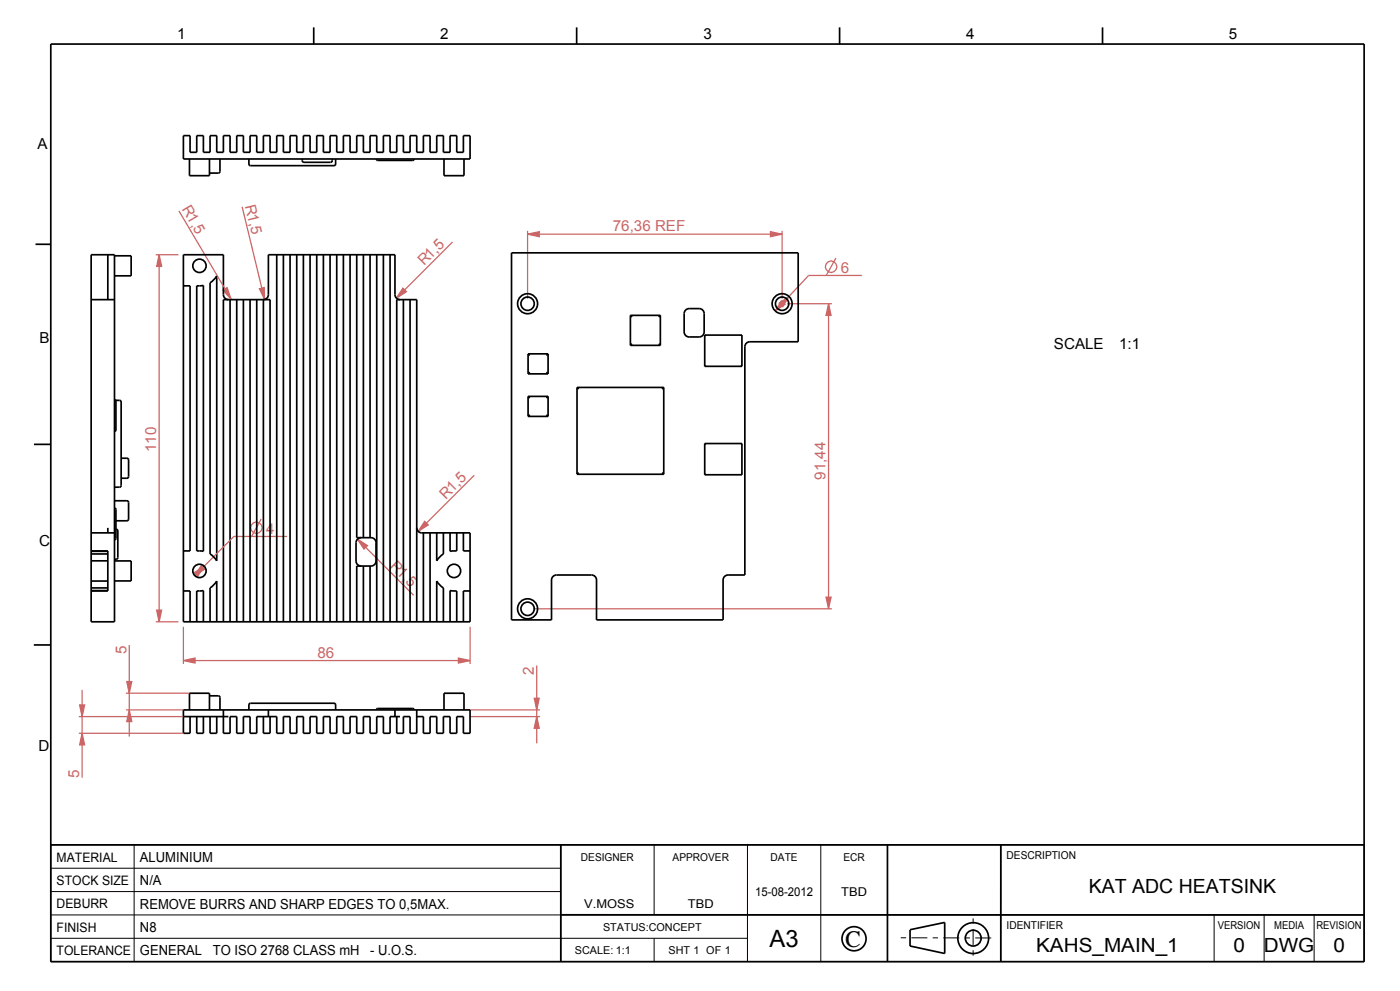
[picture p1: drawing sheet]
<svg xmlns="http://www.w3.org/2000/svg" width="420mm" height="297mm" viewBox="0 0 420 297" stroke-linecap="round" stroke-linejoin="round" font-family="sans-serif">
<path d="M160.3 209.3h1.5l-.8 3.5z" fill="#c66"/>
<path d="M160.3 209.3h1.5l-.8 3.5z" fill="none" stroke="#c66" stroke-width=".38"/>
<path d="M161 214.8l.8 3.5h-1.5z" fill="#c66"/>
<g fill="none" stroke="#c66" stroke-width=".38">
<path d="M250.8 77.3l-2.9 5.3M161 214.8l.8 3.5h-1.5z"/>
<circle cx="249.3" cy="79.9" r="1.72"/>
</g>
<path d="M233.7 90.9l3-2.1-1.9 3.1z" fill="#c66"/>
<path d="M233.7 90.9l3-2.1-1.9 3.1z" fill="none" stroke="#c66" stroke-width=".38"/>
<path d="M234.4 90.1l1.1 1.1-2.9 2z" fill="#c66"/>
<path d="M234.4 90.1l1.1 1.1-2.9 2z" fill="none" stroke="#c66" stroke-width=".38"/>
<path d="M158.3 70.2l3.5-.8v1.5z" fill="#c66"/>
<path d="M158.3 70.2l3.5-.8v1.5z" fill="none" stroke="#c66" stroke-width=".38"/>
<path d="M231.1 69.4l3.5 .8-3.5 .7z" fill="#c66"/>
<path d="M231.1 69.4l3.5 .8-3.5 .7z" fill="none" stroke="#c66" stroke-width=".38"/>
<path d="M247.8 179h1.5l-.7 3.5z" fill="#c66"/>
<path d="M247.8 179h1.5l-.7 3.5z" fill="none" stroke="#c66" stroke-width=".38"/>
<path d="M248.6 91l.7 3.5h-1.5z" fill="#c66"/>
<path d="M248.6 91l.7 3.5h-1.5z" fill="none" stroke="#c66" stroke-width=".38"/>
<path d="M38.8 212.8l.7 3.5h-1.5z" fill="#c66"/>
<path d="M38.8 212.8l.7 3.5h-1.5z" fill="none" stroke="#c66" stroke-width=".38"/>
<path d="M38 204.3h1.5l-.7 3.5z" fill="#c66"/>
<path d="M38 204.3h1.5l-.7 3.5z" fill="none" stroke="#c66" stroke-width=".38"/>
<path d="M23.9 211.3h1.5l-.8 3.5z" fill="#c66"/>
<path d="M23.9 211.3h1.5l-.8 3.5z" fill="none" stroke="#c66" stroke-width=".38"/>
<path d="M24.6 219.8l.8 3.5h-1.5z" fill="#c66"/>
<path d="M24.6 219.8l.8 3.5h-1.5z" fill="none" stroke="#c66" stroke-width=".38"/>
<path d="M137.5 197.2l3.5 .8-3.5 .7z" fill="#c66"/>
<path d="M137.5 197.2l3.5 .8-3.5 .7z" fill="none" stroke="#c66" stroke-width=".38"/>
<path d="M55 198l3.5-.8v1.5z" fill="#c66"/>
<path d="M55 198l3.5-.8v1.5z" fill="none" stroke="#c66" stroke-width=".38"/>
<path d="M47 182.9h1.5l-.8 3.5z" fill="#c66"/>
<path d="M47 182.9h1.5l-.8 3.5z" fill="none" stroke="#c66" stroke-width=".38"/>
<path d="M47.7 76.3l.8 3.5h-1.5z" fill="#c66"/>
<g fill="none" stroke="#c66" stroke-width=".38">
<path d="M47.7 76.3l.8 3.5h-1.5zM78.4 155.5l-2.9 5.3"/>
<circle cx="76.9" cy="158.2" r="1.72"/>
</g>
<path d="M58.3 171.6l3-1.9-2 3z" fill="#c66"/>
<path d="M58.3 171.6l3-1.9-2 3z" fill="none" stroke="#c66" stroke-width=".38"/>
<path d="M60.4 169.5l1 1.1-3 1.9z" fill="#c66"/>
<path d="M60.4 169.5l1 1.1-3 1.9z" fill="none" stroke="#c66" stroke-width=".38"/>
<path d="M107.2 161.6l3.1 1.9-1.1 1.1z" fill="#c66"/>
<path d="M107.2 161.6l3.1 1.9-1.1 1.1z" fill="none" stroke="#c66" stroke-width=".38"/>
<path d="M66.9 87l1.2-.8 1.2 3.4z" fill="#c66"/>
<path d="M66.9 87l1.2-.8 1.2 3.4z" fill="none" stroke="#c66" stroke-width=".38"/>
<path d="M77.8 86.5l1.5-.3 .1 3.6z" fill="#c66"/>
<path d="M77.8 86.5l1.5-.3 .1 3.6z" fill="none" stroke="#c66" stroke-width=".38"/>
<path d="M120.9 86.4l1 1-3 2z" fill="#c66"/>
<path d="M120.9 86.4l1 1-3 2z" fill="none" stroke="#c66" stroke-width=".38"/>
<path d="M127.4 156.3l1.1 1-3 2z" fill="#c66"/>
<g fill="none" stroke="#c66" stroke-width=".38">
<path d="M46.7 76.3h6.8M47.7 76.3v110.1M53.7 63.2l15.6 26.4M72.6 61.9l6.8 27.9M135.8 72.5l-16.9 16.9M158.3 69.2v20.3M158.3 70.2h76.3M234.6 69.2v20.3M236.1 91h13.5M248.6 91v91.5M258.5 82.6h-15.9l-10 10.6M127.4 156.3l1.1 1-3 2z"/>
<path d="M142.3 142.4l-16.8 16.9M86.1 160.8h-15.9l-11.8 11.7M107.2 161.6l16.9 16.8M38.8 193.3v27.5M46.7 186.4h6.8M55 198h86M55 187.9v11.1M141 187.9v11.1M160 182.5h89.6M161 199.5v23.3M23.6 219.8h31.4M23.6 214.8h31.4"/>
<path d="M24.6 206.8v26.3M37.8 207.8h19M37.8 212.8h17.2M140.9 214.8h21.1M141 212.8h21"/>
</g>
<g fill="none" stroke="#000" stroke-width=".3">
<path d="M15.2 253.2h394v35h-394zM40.2 253.2v35M168.2 253.2v35M196.2 253.2v21M224.2 253.2v35M246.2 253.2v35M266.2 253.2v35M300.2 253.2v35M15.2 274.2h394M15.2 267.2h153M15.2 260.2h153M364.2 274.2v14"/>
<path d="M379.2 274.2v14M394.2 274.2v14M15.2 281.2h209M196.2 281.2v7"/>
</g>
<g fill="none" stroke="#000" stroke-width=".51">
<path d="M15.2 13.2h394v275h-394zM94.1 8.2v5M173 8.2v5M251.9 8.2v5M330.8 8.2v5M55 40.6h2v5h2v-5h2v5h2v-5h2v5h2v-5h2v5h2v-5h2v5h2v-5h2v5h2v-5h2v5h2v-5h2v5h2v-5h2v5h2v-5h2v5h2v-5h2v5h2v-5h2v5h2v-5h2v5h2v-5h2v5h2v-5h2v5h2v-5h2v5h2v-5h2v5h2v-5h2v5h2v-5h2v5h2v-5h2v5h2v-5h2v5h2v-5h2v7h-86zM56.8 47.6v5h6v-5M66 47.6l-.1 4-.4 .3h-2.7M74.7 47.6v1.5l.5 .5h25l.5-.5v-1.5M90.7 47.6v.8l.5 .2h8l.4-.2 .1-.8M113 47.6l.3 .5h10.5l.3-.5M133.2 47.6v5h6v-5"/>
<path d="M10.7 73.2h4.5M27.3 76.3h7v110.1h-7zM32.3 76.3v13.5M34.3 76.7h5v6h-5M83 76.3v110.1M85 76.3v110.1M87 76.3v110.1M89 76.3v110.1M91 76.3v110.1M93 76.3v110.1M95 76.3v110.1M97 76.3v110.1"/>
<path d="M99 76.3v110.1M101 76.3v110.1M103 76.3v110.1M105 76.3v110.1M107 76.3v84.8h4.3a1.5 1.5 0 0 1 1.5 1.5v5.5a1.5 1.5 0 0 1-1.5 1.5h-4.3v16.8M109 76.3v84.8M111 76.3v84.8M113 76.3v110.1M115 76.3v110.1M117 76.3v110.1M153.5 75.8h86v26.6h-14.5a1.5 1.5 0 0 0-1.5 1.5v68.4h-5.1a1.5 1.5 0 0 0-1.5 1.5v12h-37.9v-12a1.5 1.5 0 0 0-1.5-1.5h-10.5a1.5 1.5 0 0 0-1.5 1.5v12h-12zM27.3 89.8h7"/>
<path d="M55 85.7h2v79.4h-2M59 85.7l2-.2v79.7l-2-.1zM65 82.7v85.4l-.9-1.2-1.1-.9v-81.2l1.1-1zM68.5 89.8a1.5 1.5 0 0 1-1.5-1.5v-12h-12v110.1h86v-26.7h-14.5a1.5 1.5 0 0 1-1.5-1.5M69 89.8v96.6M71 89.8v96.6M73 89.8v96.6M75 89.8v96.6M77 89.8v96.6M120 89.8a1.5 1.5 0 0 1-1.5-1.5v-12h-38v12a1.5 1.5 0 0 1-1.5 1.5v96.6M121 89.8v96.6M123 89.8v96.6"/>
<path d="M189.1 94.5v9M189.1 94.5l.5 .5M189.1 94.5h9M198.1 94.5l-.5 .5M198.1 94.5v9M205.9 92.8l.8-.3h3a1.5 1.5 0 0 1 1.5 1.5v5.5a1.5 1.5 0 0 1-1.5 1.5h-3a1.5 1.5 0 0 1-1.5-1.5v-5.5zM34.3 119.8l.5 .3v8.8l-.5 .3M34.7 120l1.4 .1 .2 .4v25l-.5 .5h-1.5M158.4 106v6M158.4 118.8v6M158.4 118.8l.5 .5M158.4 106l.5 .5"/>
<path d="M158.4 112h6M158.4 118.8h6M158.4 106h6M158.9 111.5l-.5 .5M163.9 111.5l.5 .5M164.4 106l-.5 .5M164.4 106v6M164.4 118.8v6M164.4 118.8l-.5 .5M173.1 116.1v26M173.1 116.1l.5 .5M173.1 116.1h26"/>
<path d="M189.1 103.5h9M189.6 103l-.5 .5M197.6 103l.5 .5M199.1 116.1l-.5 .5M199.1 116.1v26M211.4 100.4v9.4M211.4 109.8h11.2M211.4 100.4l.3 .3M211.4 100.4h11.2M211.7 109.5l-.3 .3M222.3 109.5l.3 .3M222.6 100.4l-.3 .3"/>
<path d="M222.6 100.4v9.4M10.2 133.2h5M36.3 137.3h1.8l.5 .5-.1 5.3-.4 .2h-1.8M158.4 124.8h6M158.9 124.3l-.5 .5M163.9 124.3l.5 .5M211.4 132.9l.3 .3M211.4 132.9v9.4M211.4 132.9h11.2M222.6 132.9l-.3 .3M222.6 132.9v9.4M27.3 159.7h7"/>
<path d="M32.3 158.2v1.5M34.3 150.1h3.8l.5 .5-.1 5.2-.4 .3h-3.3M34.3 152.3l.5 .3v8.8l-.5 .3M34.8 158.6l.3 .1 .2 .4v8l-.2 .4-.8 .1M127 159.7v26.7M129 159.7v26.7M131 159.7v8.4l.9-1.2 1.1-.9v-6.3M137 159.7v5.4l-2 .1v-5.5M139 159.7v5.4h2M173.1 142.1h26M173.6 141.6l-.5 .5M198.6 141.6l.5 .5"/>
<path d="M211.4 142.3h11.2M211.7 142l-.3 .3M222.3 142l.3 .3M27.3 177h5M27.3 176.2h5M27.3 174.1h5M27.3 168.1h5M27.3 166h5M27.3 165.2h5M27.3 165.1h5v12h-5M34.3 168.1h5v6h-5M55 177.1h2v9.3"/>
<path d="M108.3 161.1a1.5 1.5 0 0 0-1.5 1.5v5.5a1.5 1.5 0 0 0 1.5 1.5M109 169.6v16.8M111 169.6v16.8M141 177.1h-2v9.3M10.1 193.3h5M61 186.4v-9.4l-2 .1v9.3M63 186.4v-10.2l1.1-.9 .9-1.2v12.3M67 186.4v-96.6h14v96.6M119 186.4v-96.6h6v96.6M133 186.4v-10.2l-1.1-.9-.9-1.2v12.3M137 186.4v-9.3l-2-.1v9.4M55 214.8h13.5"/>
<path d="M56.8 212.8v-5h6v5M57 214.8v5h-2v-7h86v7h-2v-5h-2v5h-2v-5h-2v5h-2v-5h-2v5h-2v-5h-2M59 214.8v5h2v-5M62.8 208.5h2.7l.4 .3 .1 4M63 214.8v5h2v-5M67 212.8v7h2v-5h2v5h2v-5h2v5h2v-5h6v5h2v-5h2v5h2v-5h2v5h2v-5h2v5h2v-5h2v5h2v-5h2v5h2v-5h2v5h2v-5h2v5h2v-5h2v5h2v-5h3M74.7 212.8v-1.5l.5-.5h25l.5 .5v1.5M79 214.8v5h2v-5M80.5 212.8v2M113 212.8l.3-.5h10.5l.3 .5M118.5 212.8v2M125 212.8v7h-2v-5h-2v5h-2v-5"/>
<path d="M133.2 212.8v-5h6v5M15.2 253.2h394M168.2 253.2v35M266.2 253.2v35M300.2 253.2v35M168.2 274.2h241M273 278.6l10.4-2.1v9.3l-10.4-2.3M273 278.7v4.9"/>
<circle cx="59.8" cy="79.7" r="2"/>
<circle cx="158.3" cy="91" r="3"/>
<circle cx="234.6" cy="91" r="3"/>
<circle cx="59.8" cy="171.1" r="2"/>
<circle cx="136.2" cy="171.1" r="2"/>
<circle cx="158.3" cy="182.5" r="3"/>
<circle cx="256.2" cy="281.3" r="3.6"/>
<circle cx="292" cy="281.2" r="4.6"/>
<circle cx="292" cy="281.2" r="2.37"/>
</g>
<path d="M291.9 275.2v12M270.2 281l28.4 .1" fill="none" stroke="#000" stroke-width=".3" stroke-dasharray="1.6 1.6 4.8 1.6" stroke-linecap="butt"/>
<!-- layer: AXES -->
<g fill="none" stroke="#000" stroke-width=".51">
<circle cx="158.3" cy="91" r="2"/>
<circle cx="234.6" cy="91" r="2"/>
<circle cx="158.3" cy="182.5" r="2"/>
</g>
<text font-size="7.2" x="230.9" y="284">A3</text>
<text font-size="7" x="253.5" y="283.8">C</text>
<g font-size="5.8">
<text x="326.6" y="267.7">KAT ADC HEATSINK</text>
<text x="310.8" y="285.2">KAHS_MAIN_1</text>
<text x="370" y="285.2">0</text>
<text x="379.1" y="285.2">DWG</text>
<text x="400" y="285.2">0</text>
</g>
<g font-size="4.6">
<text x="53.1" y="11.6">1</text>
<text x="132" y="11.8">2</text>
<text x="211" y="11.8">3</text>
<text x="289.8" y="11.8">4</text>
<text x="368.7" y="11.8">5</text>
<text x="11.3" y="44.7">A</text>
<text x="11.8" y="102.7">B</text>
<text x="316.2" y="104.6">SCALE</text>
<text x="335.7" y="104.6">1:1</text>
<text x="11.7" y="163.7">C</text>
<text x="11.6" y="224.9">D</text>
</g>
<g font-size="4.6" fill="#c66">
<text x="183.9" y="69.3">76,36 REF</text>
<text x="127.2" y="79.8" transform="rotate(-45 127.2 79.8)">R1,5</text>
<text x="252.2" y="81.7">6</text>
<text x="46.9" y="135.5" transform="rotate(-90 46.9 135.5)">110</text>
<text x="247.7" y="143.7" transform="rotate(-90 247.7 143.7)">91,44</text>
<text x="133.7" y="149.7" transform="rotate(-45 133.7 149.7)">R1,5</text>
<text x="79.8" y="159.9">4</text>
<text x="116.8" y="169.9" transform="rotate(45 116.8 169.9)">R1,5</text>
<text x="37.9" y="196.1" transform="rotate(-90 37.9 196.1)">5</text>
<text x="95.2" y="197.1">86</text>
<text x="160.1" y="202.3" transform="rotate(-90 160.1 202.3)">2</text>
<text x="23.8" y="233.1" transform="rotate(-90 23.8 233.1)">5</text>
</g>
<g font-size="4.5" fill="#c66">
<text x="54.4" y="62.7" transform="rotate(59 54.4 62.7)">R1,5</text>
<text x="73.5" y="61.7" transform="rotate(76 73.5 61.7)">R1,5</text>
</g>
<g font-size="4.2">
<text x="42" y="258.3">ALUMINIUM</text>
<text x="42" y="265.3">N/A</text>
<text x="42" y="272.3">REMOVE BURRS AND SHARP EDGES TO 0,5MAX.</text>
<text x="42" y="279.3">N8</text>
<text x="42" y="286.3">GENERAL</text>
<text x="63.9" y="286.3">TO ISO 2768 CLASS mH</text>
<text x="111.1" y="286.3">- U.O.S.</text>
</g>
<g font-size="3.9">
<text x="17" y="258.2">MATERIAL</text>
<text x="17" y="265.2">STOCK SIZE</text>
<text x="17" y="272.2">DEBURR</text>
<text x="17" y="279.2">FINISH</text>
<text x="17" y="286.2">TOLERANCE</text>
</g>
<g font-size="3.6">
<text x="226.5" y="268.6">15-08-2012</text>
<text x="252.4" y="268.6">TBD</text>
<text x="175.3" y="272.1">V.MOSS</text>
<text x="206.4" y="272.1">TBD</text>
</g>
<g font-size="3.3">
<text x="174.3" y="258">DESIGNER</text>
<text x="201.8" y="258">APPROVER</text>
<text x="231.2" y="258">DATE</text>
<text x="253" y="258">ECR</text>
<text x="302" y="257.5">DESCRIPTION</text>
<text x="180.9" y="279">STATUS:CONCEPT</text>
<text x="302" y="278.5">IDENTIFIER</text>
<text x="365.3" y="278.5">VERSION</text>
<text x="382.2" y="278.5">MEDIA</text>
<text x="394.9" y="278.5">REVISION</text>
<text x="172.5" y="286">SCALE: 1:1</text>
<text x="200.5" y="286">SHT 1 OF 1</text>
</g>
</svg>
